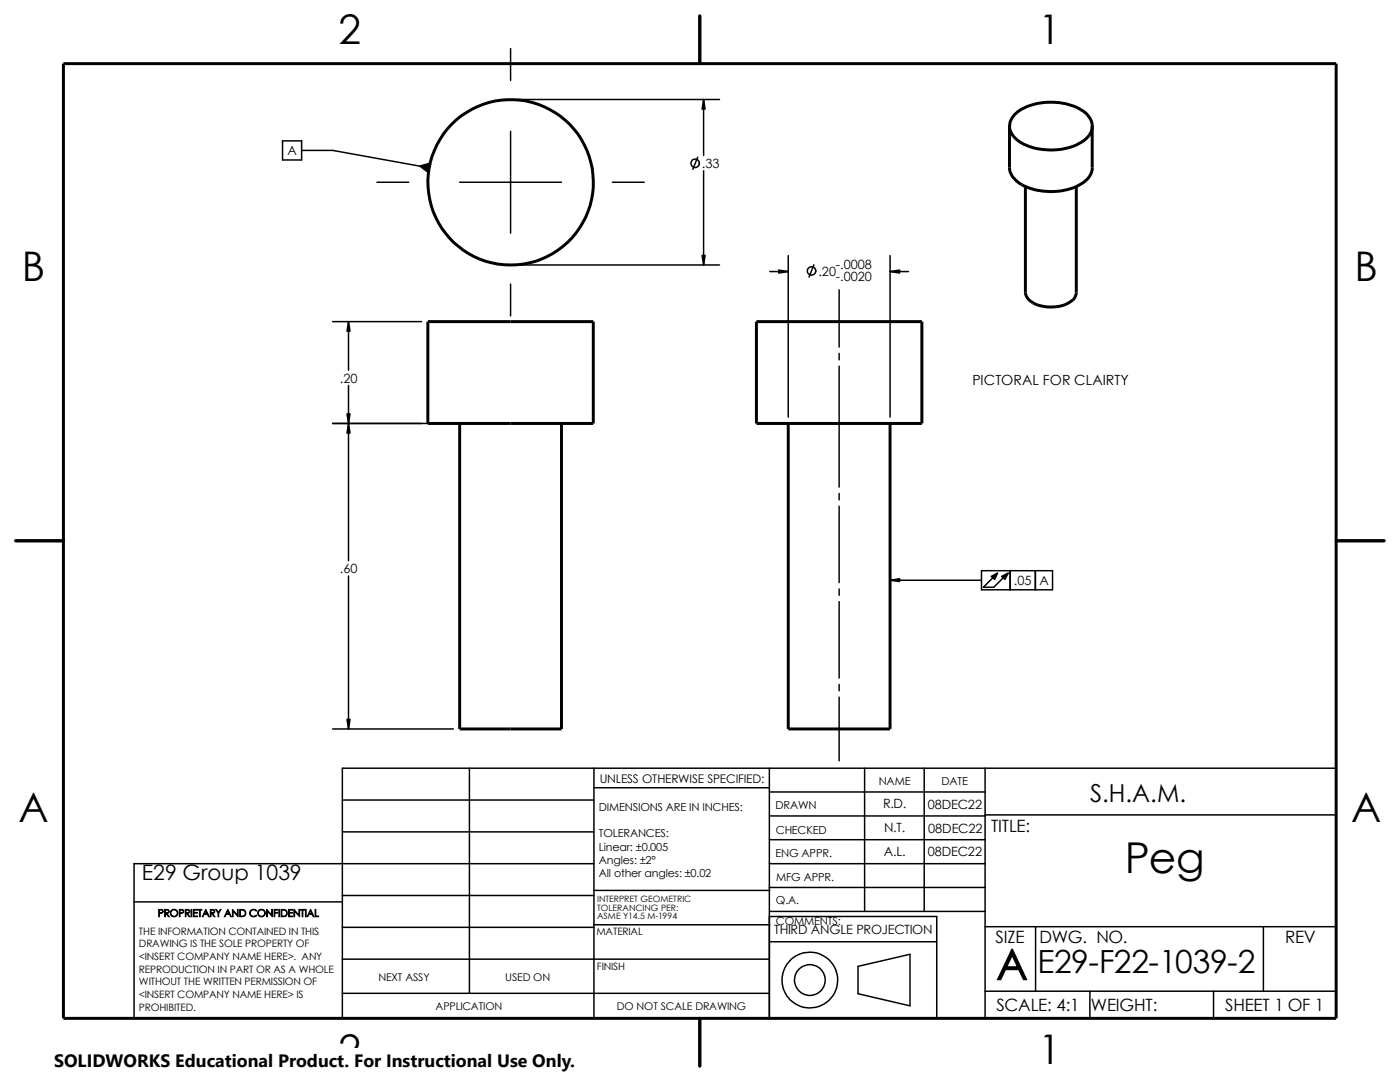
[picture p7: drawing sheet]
<svg xmlns="http://www.w3.org/2000/svg" width="279mm" height="216mm" viewBox="0 0 279 216" stroke-linecap="round" stroke-linejoin="round" font-family="sans-serif">
<g fill="none" stroke="#000" stroke-width=".3">
<path d="M101.9 9.7v6.3M103.2 19.9h40.4M140.4 19.9v11.1M56.4 28.1h3.8v3.8h-3.8zM60.2 30h6.2l19.2 3.5M75.2 36.4h6.4M91.7 36.4h20.4M101.9 26.2v20.3M122.2 36.4h6.4M139.2 31.4l-.9 2.4M140.4 34.1v18.8M101.9 56.7v6.3"/>
<path d="M103.2 52.9h40.4M153.6 54.2h3.7M157.3 51v32.2M162.4 52.8l-.9 2.5M167.5 57.8v11.5M177.6 51v32.2M177.6 54.2h3.7M66.4 64.2h17.7M69.6 64.2v9.7M69.6 76.9v35M167.5 70.5v1.3M167.5 73.1v24.1"/>
<path d="M66.4 84.5h24.1M167.5 98.5v1.2M69.6 114.9v30.6M167.5 101v15.2M167.5 117.5v1.3M177.6 115.8h18.3M195.9 113.9h14.2v3.8h-14.2zM198.1 115.3l-1.8 1.9h2l1.9-1.9M201.6 113.9v3.8M206.6 113.9v3.8M167.5 120.1v15.2M167.5 136.6v1.2"/>
<path d="M167.5 139.1v12.7M66.4 145.5h24.1M68.3 159.6h50.2M93.7 153.3v44.9M118.5 157.2h35M118.5 153.3v49.9M153.5 153.3v49.9h33.4v-20.3h-33.4M153.5 158h43.1M172.6 153.3v28.6M184.4 153.3v28.6M196.6 153.3v49.9M266.7 153.3h-198.4v49.9"/>
<path d="M26.8 180h41.5M68.3 178.7h50.2M68.3 166h50.2M118.5 172.3h-91.7v30.9M118.5 177.7h35.1M153.5 167.6h43.1M153.5 162.8h43.1M153.5 172.3h43.1M153.5 177.1h43.1M196.6 162.6h70.1M68.3 198.2h85.2M68.3 191.4h85.2"/>
<path d="M68.3 185h50.2M118.5 184.5h35.1M153.5 187.9h33.4M153.6 181.9h43M171.2 192.8l10.4-2.4v10.3l-10.4-2.4zM196.6 197.8h70.1M196.6 184.9h70.1M206.7 184.9v12.9M217.5 197.8v5.4M242.2 197.8v5.4M252.1 184.9v12.9"/>
<circle cx="138.7" cy="32.6" r=".85"/>
<circle cx="162" cy="54.1" r=".84"/>
<circle cx="161.6" cy="195.6" r="5.6"/>
<circle cx="161.6" cy="195.5" r="3.1"/>
</g>
<g fill="none" stroke="#000" stroke-width=".59">
<path d="M12.7 12.7h254v190.5h-254zM139.7 3.2v9.5M202.5 22.9a11.7 11.7 0 0 1 10.2-2.2 7.4 7.4 0 0 1 4.9 3.1 3.3 3.3 0 0 1-1.5 4.4 12.5 12.5 0 0 1-13-.2 3.2 3.2 0 0 1-.6-5.1zM214.8 37.2v21.1a2.64 2.64 0 0 1-1.9 2.4 7.7 7.7 0 0 1-7.4-.7l-.6-.8-.3-.8v-21.2M218 25.1v8.3a4.1 4.1 0 0 1-2.8 3.6 12.6 12.6 0 0 1-12.1-.7 3.8 3.8 0 0 1-1.6-2.9v-8.3M85.4 64.2h33v20.3h-33zM151 64.2h33v20.3h-33zM91.7 84.5v61h20.4v-61M157.3 84.5v61h20.3v-61M3.1 107.9h9.6M266.7 107.9h9.5M139.7 203.2v9.5"/>
<circle cx="101.9" cy="36.4" r="16.5"/>
</g>
<path d="M140.4 19.9l.3 1.9h-.6zM83.8 33.1l2-.5-.3 1.8zM140.1 51h.6l-.3 1.9zM155.4 53.9l1.9 .3-1.9 .3zM177.6 54.2l1.9-.3v.6zM69.6 64.2l.3 1.9h-.6zM69.3 82.6h.6l-.3 1.9zM69.6 84.5l.3 1.9h-.6zM177.6 115.8l1.9-.3v.5zM197.8 115l1.3-.7-.6 1.3zM199.9 115l1.3-.7-.6 1.3zM69.3 143.6h.6l-.3 1.9z" fill="#000" stroke="#000" stroke-width=".3"/>
<path d="M10.8 209.2h104.1v6.7h-104.1z" fill="#fff"/>
<g font-size="8.5">
<text x="224.5" y="174.1">Peg</text>
<text x="198.8" y="195.5">A</text>
</g>
<g font-size="8.1">
<text x="67.6" y="8.8">2</text>
<text x="207.3" y="8.8">1</text>
<text x="4.4" y="56.1">B</text>
<text x="270.3" y="56.1">B</text>
<text x="3.7" y="164.1">A</text>
<text x="269.6" y="164.1">A</text>
<text x="67.6" y="212.3">2</text>
<text x="207.3" y="212.3">1</text>
</g>
<text font-size="6.4" x="207.1" y="194.1">E29-F22-1039-2</text>
<text font-size="4.9" x="217.6" y="160">S.H.A.M.</text>
<text font-size="4.2" x="28.3" y="175.7">E29 Group 1039</text>
<text font-size="3.6" x="10.8" y="213">SOLIDWORKS Educational Product. For Instructional Use Only.</text>
<g font-size="3.4">
<text x="197.8" y="166">TITLE:</text>
<text x="198.7" y="188.1">SIZE</text>
<text x="207.5" y="188.1">DWG. NO.</text>
<text x="256.5" y="188.2">REV</text>
<text x="198.8" y="201.7">SCALE: 4:1</text>
<text x="217.7" y="201.8">WEIGHT:</text>
<text x="244.5" y="201.7">SHEET 1 OF 1</text>
</g>
<text font-size="2.8" x="194.1" y="76.8">PICTORAL FOR CLAIRTY</text>
<g font-size="2.5">
<text x="57.4" y="31">A</text>
<text x="140.1" y="33.5">.33</text>
<text x="166.8" y="53.6">-.0008</text>
<text x="163.3" y="55">.20</text>
<text x="166.8" y="56.1">-.0020</text>
<text x="67.8" y="76.4">.20</text>
<text x="67.8" y="114.4">.60</text>
<text x="202.4" y="116.7">.05</text>
<text x="207.4" y="116.7">A</text>
<text x="176.2" y="161.3">R.D.</text>
<text x="185.2" y="161.4">08DEC22</text>
<text x="176.4" y="166.1">N.T.</text>
<text x="185.3" y="166.2">08DEC22</text>
<text x="176.4" y="170.8">A.L.</text>
<text x="185.2" y="170.8">08DEC22</text>
<text x="154.5" y="186.4">THIRD ANGLE PROJECTION</text>
</g>
<text font-size="2.4" x="119.7" y="156.2">UNLESS OTHERWISE SPECIFIED:</text>
<g font-size="2.2">
<text x="119.5" y="161.8">DIMENSIONS ARE IN INCHES:</text>
<text x="154.8" y="161.5">DRAWN</text>
<text x="175.4" y="156.7">NAME</text>
<text x="187.9" y="156.7">DATE</text>
<text x="119.5" y="167.1">TOLERANCES:</text>
<text x="154.8" y="166.3">CHECKED</text>
<text x="119.5" y="172.4">Angles: ±2°</text>
<text x="119.5" y="169.8">Linear: ±0.005</text>
<text x="154.8" y="171">ENG APPR.</text>
<text x="119.5" y="175">All other angles: ±0.02</text>
<text x="154.9" y="175.7">MFG APPR.</text>
<text x="154.9" y="184.7">COMMENTS:</text>
<text x="154.9" y="180.5">Q.A.</text>
</g>
<g font-size="2.1">
<text x="75.5" y="195.7">NEXT ASSY</text>
<text x="100.8" y="195.7">USED ON</text>
<text x="86.9" y="201.5">APPLICATION</text>
<text x="123.1" y="201.6">DO NOT SCALE DRAWING</text>
</g>
<g font-size="2">
<text x="31.5" y="182.9">PROPRIETARY AND CONFIDENTIAL</text>
<text x="27.7" y="186.5">THE INFORMATION CONTAINED IN THIS</text>
<text x="27.7" y="189.1">DRAWING IS THE SOLE PROPERTY OF</text>
<text x="27.7" y="191.6">&lt;INSERT COMPANY NAME HERE&gt;. ANY</text>
<text x="119" y="186.6">MATERIAL</text>
<text x="27.7" y="194.1">REPRODUCTION IN PART OR AS A WHOLE</text>
<text x="27.7" y="196.6">WITHOUT THE WRITTEN PERMISSION OF</text>
<text x="119.1" y="193.5">FINISH</text>
<text x="27.7" y="199.1">&lt;INSERT COMPANY NAME HERE&gt; IS</text>
<text x="27.7" y="201.7">PROHIBITED.</text>
</g>
<g font-size="1.7">
<text x="119.2" y="179.9">INTERPRET GEOMETRIC</text>
<text x="119.2" y="183.4">ASME Y14.5 M-1994</text>
<text x="119.2" y="181.7">TOLERANCING PER:</text>
</g>
</svg>
